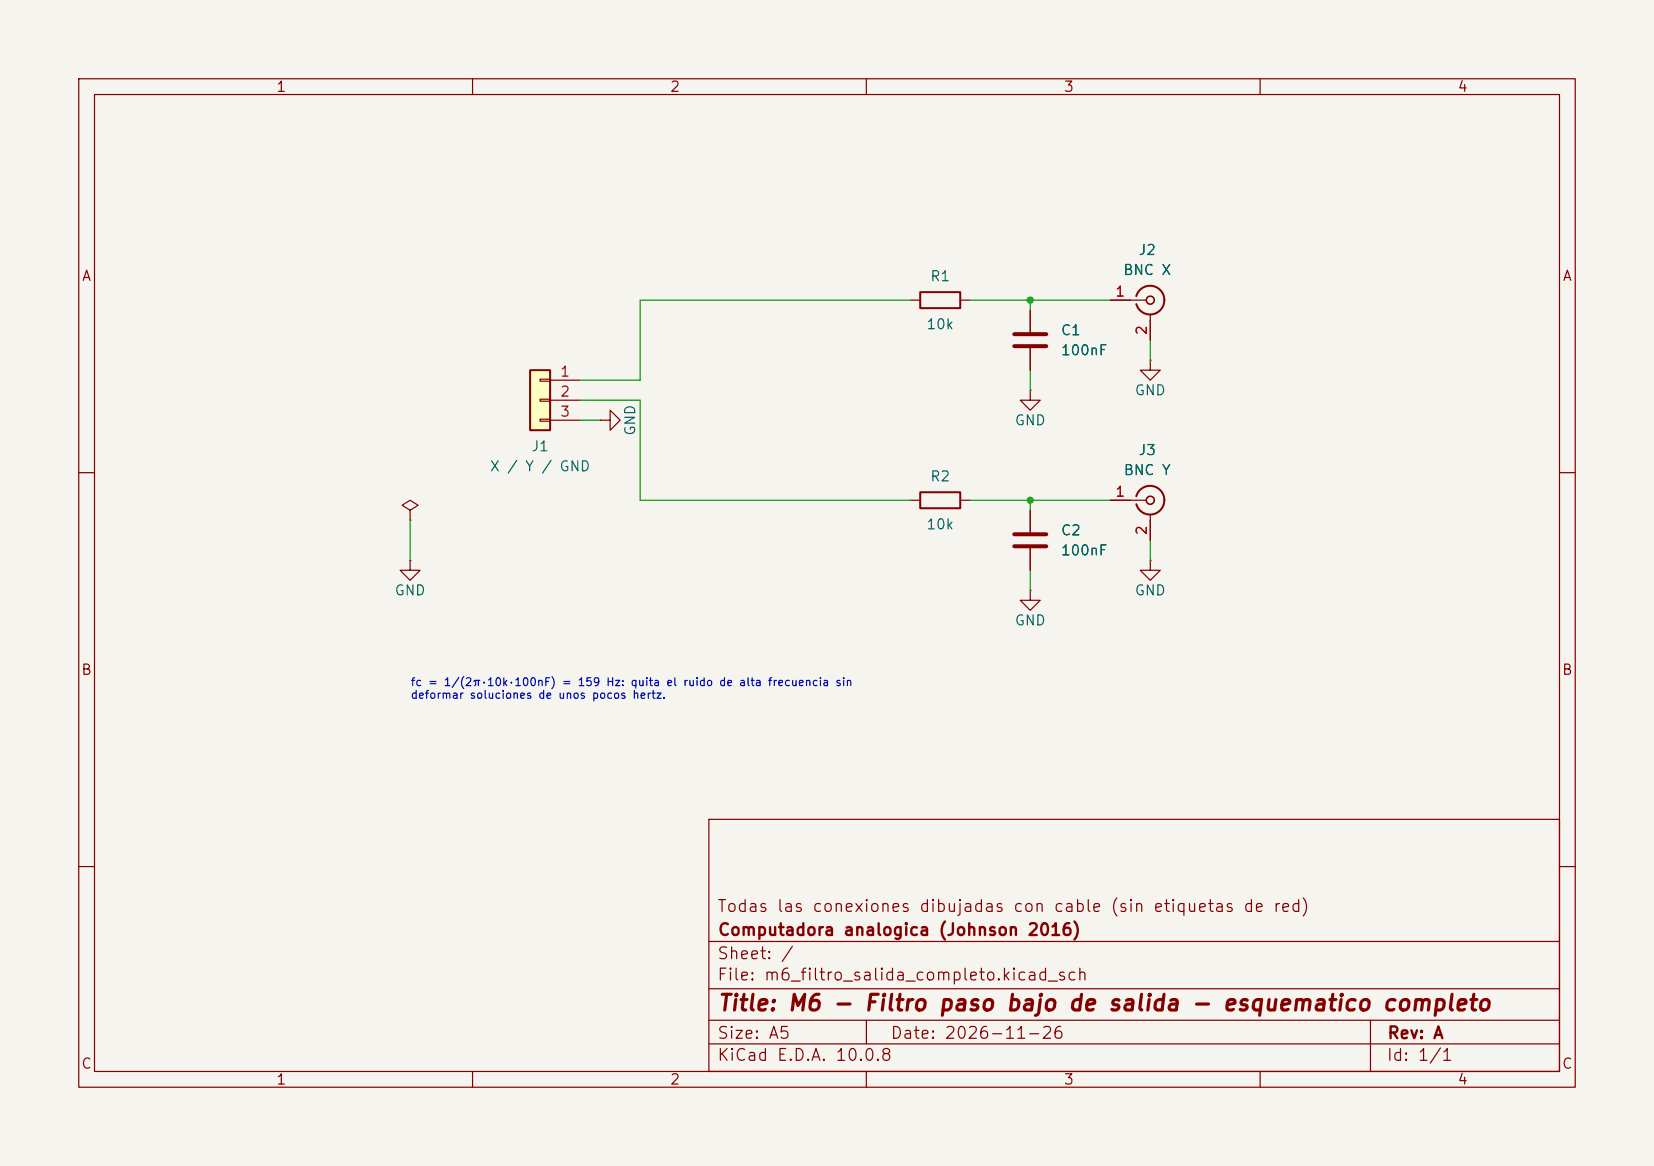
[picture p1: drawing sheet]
<svg xmlns="http://www.w3.org/2000/svg" width="210mm" height="148mm" viewBox="0 0 210 148" stroke-linecap="round" stroke-linejoin="round" font-family="sans-serif">
<path d="M0 0h210v148h-210z" fill="#f5f4ef" stroke="#f5f4ef" stroke-width=".13"/>
<g fill="none" stroke="#840000" stroke-width=".15">
<path d="M10 10h190v128h-190zM12 12h186v124h-186zM60 10v2M110 10v2M160 10v2M10 60h2M198 60h2M10 110h2M90 104h108v32h-108zM90 119.5h108M198 110h2M60 136v2"/>
<path d="M90 132.5h108M90 129.5h108M90 125.5h108M110 136v2M110 129.5v3M160 136v2M174 129.5v6.5"/>
</g>
<path d="M67.3 47h2.5v7.6h-2.5z" fill="#ffffc2"/>
<path d="M116.8 37.1h5.1v2h-5.1zM144.3 37.6a1.81 1.81 0 0 1 2.8-1 1.81 1.81 0 0 1 0 3 1.81 1.81 0 0 1-2.8-1M67.3 47h2.5v7.6h-2.5zM116.8 62.5h5.1v2h-5.1zM144.3 63a1.81 1.81 0 0 1 2.8-1 1.81 1.81 0 0 1 0 3 1.81 1.81 0 0 1-2.8-1" fill="none" stroke="#840000" stroke-width=".25"/>
<g fill="none" stroke="#840000" stroke-width=".15">
<path d="M115.6 38.1h1.2M121.9 38.1h1.3M130.8 39.4v2.8M141 38.1h4.5M146 39.9v3.3M68.6 48.1h1.2v.3h-1.2zM68.6 50.7h1.2v.2h-1.2zM68.6 53.2h1.2v.3h-1.2zM69.8 48.3h3.9M69.8 50.8h3.9M69.8 53.3h3.9M76.2 53.3h1.3v-1.2l1.2 1.2-1.2 1.3v-1.3"/>
<path d="M76.2 53.3h.1M130.8 49.5v1.3h1.3l-1.3 1.3-1.3-1.3h1.3M130.8 49.5h.1M130.8 44.2v2.8M146 45.7v1.3h1.3l-1.3 1.3-1.2-1.3h1.2M146 45.7h.1M52.1 64.8l1-.7-1-.6-1 .6 1 .7v1.2M52.1 66h.1M52.1 71.1v1.3h1.2l-1.2 1.3-1.3-1.3h1.3M52.1 71.1h.1M115.6 63.5h1.2M121.9 63.5h1.3"/>
<path d="M130.8 74.9v1.3h1.3l-1.3 1.3-1.3-1.3h1.3M130.8 74.9h.1M130.8 64.8v2.8M130.8 69.6v2.8M141 63.5h4.5M146 71.1v1.3h1.3l-1.3 1.3-1.2-1.3h1.2M146 71.1h.1M146 65.3v3.3"/>
</g>
<path d="M128.8 42.4h4M128.8 43.9h4M128.8 67.8h4M128.8 69.3h4" fill="none" stroke="#840000" stroke-width=".51"/>
<g fill="none" stroke="#840000" stroke-width=".2">
<circle cx="146.1" cy="38.1" r=".51"/>
<circle cx="146.1" cy="63.5" r=".51"/>
</g>
<path d="M115.6 38.1h-34.3v10.2h-7.6M123.2 38.1h17.8M130.8 38.1v1.3M73.7 50.8h7.6v12.7h34.3M73.7 53.3h2.5M130.8 47v2.5M146 43.2v2.5M52.1 66v5.1M123.2 63.5h17.8M130.8 63.5v1.3M130.8 72.4v2.5M146 68.6v2.5" fill="none" stroke="#009600" stroke-width=".15"/>
<g fill="#009600">
<circle cx="130.8" cy="38.1" r=".46"/>
<circle cx="130.8" cy="63.5" r=".46"/>
</g>
<text font-size="2" fill="#840000" x="91" y="128.8">Title: M6 - Filtro paso bajo de salida - esquematico completo</text>
<g font-size="1.5" fill="#840000">
<text x="91" y="116.1">Todas las conexiones dibujadas con cable (sin etiquetas de red)</text>
<text x="91.1" y="119.1">Computadora analogica (Johnson 2016)</text>
<text x="91" y="124.8">File: m6_filtro_salida_completo.kicad_sch</text>
<text x="91" y="122.1">Sheet: /</text>
<text x="91" y="135">KiCad E.D.A. 10.0.8</text>
<text x="91" y="132.2">Size: A5</text>
<text x="113" y="132.2">Date: 2026-11-26</text>
<text x="176" y="135">Id: 1/1</text>
<text x="176.1" y="132.2">Rev: A</text>
</g>
<g font-size="1.3" fill="#840000">
<text x="35" y="12">1</text>
<text x="85" y="12">2</text>
<text x="135" y="12">3</text>
<text x="185" y="12">4</text>
<text x="10.3" y="36">A</text>
<text x="198.3" y="36">A</text>
<text x="10.2" y="86">B</text>
<text x="198.2" y="86">B</text>
<text x="10.2" y="136">C</text>
<text x="35" y="138">1</text>
<text x="85" y="138">2</text>
<text x="135" y="138">3</text>
<text x="185" y="138">4</text>
<text x="198.2" y="136">C</text>
</g>
<g font-size="1.3" fill="#006464">
<text x="142.5" y="35.2">BNC X</text>
<text x="144.5" y="32.7">J2</text>
<text x="118" y="36">R1</text>
<text x="117.5" y="42.1">10k</text>
<text x="134.6" y="42.9">C1</text>
<text x="134.6" y="45.4">100nF</text>
<text x="144" y="50.5">GND</text>
<text x="67.4" y="57.6">J1</text>
<text x="81" y="55.4" transform="rotate(-90 81 55.4)">GND</text>
<text x="128.7" y="54.3">GND</text>
<text x="144.5" y="58.1">J3</text>
<text x="62.1" y="60.1">X / Y / GND</text>
<text x="118" y="61.4">R2</text>
<text x="142.6" y="60.6">BNC Y</text>
<text x="117.5" y="67.5">10k</text>
<text x="134.6" y="68.3">C2</text>
<text x="134.6" y="70.8">100nF</text>
<text x="50" y="75.9">GND</text>
<text x="144" y="75.9">GND</text>
<text x="128.7" y="79.7">GND</text>
</g>
<g font-size="1.3" fill="#a90000">
<text x="141.5" y="38">1</text>
<text x="145.9" y="42.6" transform="rotate(-90 145.9 42.6)">2</text>
<text x="71" y="48.1">1</text>
<text x="71" y="50.7">2</text>
<text x="71" y="53.2">3</text>
<text x="141.5" y="63.4">1</text>
<text x="145.9" y="68" transform="rotate(-90 145.9 68)">2</text>
</g>
<g font-size="1" fill="#0000c2">
<text x="52.1" y="87.3">fc = 1/(2π·10k·100nF) = 159 Hz: quita el ruido de alta frecuencia sin</text>
<text x="52.1" y="88.9">deformar soluciones de unos pocos hertz.</text>
</g>
</svg>
